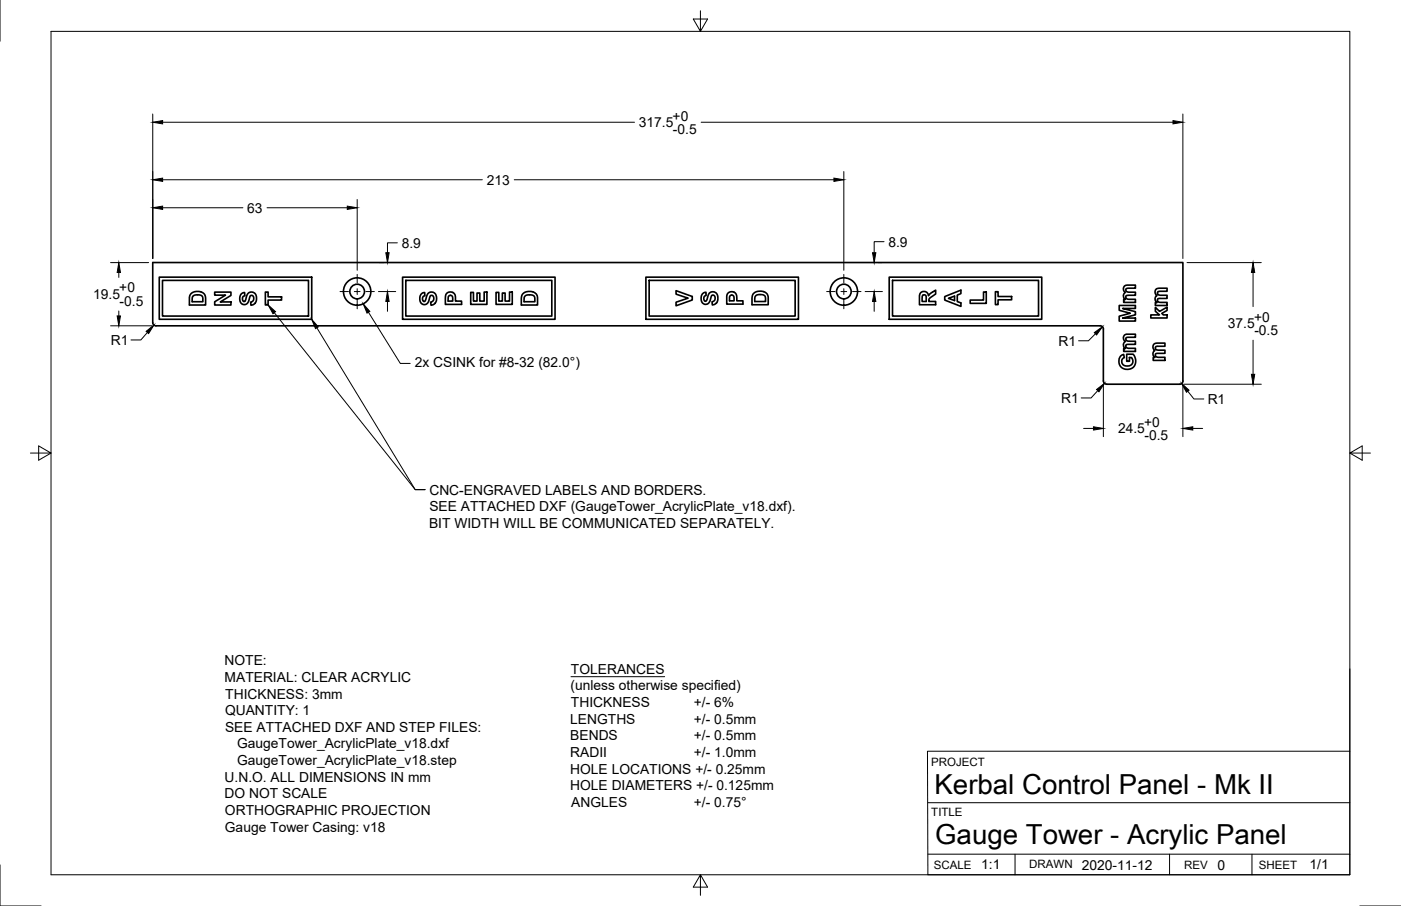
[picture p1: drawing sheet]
<svg xmlns="http://www.w3.org/2000/svg" width="432mm" height="279mm" viewBox="0 0 432 279" stroke-linecap="round" stroke-linejoin="round" font-family="sans-serif">
<!-- layer: Visible -->
<g fill="none" stroke="#000" stroke-width=".51">
<path d="M49.1 85.5h47v13h-47zM50.1 86.5h45v11h-45zM58.9 90.5l1.7-.6 1.1 .1 .9 .3 .5 .6 .3 .8v2.4h-5v-2.4zM59.5 91.4l.9-.5 1.7 .2 .4 .6v1.3h-3.3zM66.2 90.1h5v1l-3.3 2h3.3v1h-5v-1l3.3-2.1h-3.3zM74.3 90.7l1.1-.5 .1 1-.6 .3-.2 .6 .2 .8 .4 .1 .4-.4 .5-1.8 .5-.5 1.1-.2 .8 .4 .4 1v1.4l-.6 .9-1.1 .3v-.9l.7-.4 .2-.6-.1-.8-.7-.3a1.68 1.68 0 0 0-.7 1.7l-.9 1-.7 .1-.7-.3-.5-1.2 .1-1.1zM81.8 90.1h.8v1.4h4.2v1h-4.2v1.5h-.8zM124.1 85.5h47v13h-47zM125.1 86.5h45v11h-45zM129.8 90.7l1.1-.5v1l-.5 .3-.2 .5 .1 .7 .4 .3 .4-.4 .6-1.8 .5-.5 1.1-.2 .9 .5 .3 1v1.2l-.6 .9-1.1 .4-.1-.9 .8-.4 .2-.7-.2-.8-.6-.2a2.24 2.24 0 0 0-.8 1.8l-.3 .6-.7 .4h-.7l-.5-.3-.5-1.2v-.9zM137.7 90.5l1-.5 1.2 .4a1.94 1.94 0 0 1 .5 1.8v.7h1.9v1h-5v-2.4zM138.3 91.3l.6-.2 .5 .2 .1 1.6h-1.4z"/>
<path d="M145.1 90.2h.8v2.7h1.1v-2.5h.9v2.5h1.3v-2.8h.9v3.8h-5zM152.9 90.2h.8v2.7h1.1v-2.5h.9v2.5h1.3v-2.8h.9v3.8h-5zM161.1 90.7l.6-.5 1-.3h1.1l1 .4 .8 1 .1 2.8h-5v-2.4zM161.8 91.3l.9-.4 1.7 .2 .4 .5v1.4h-3.3l.1-1.2zM199.1 85.5h47v13h-47zM200.1 86.5h45v11h-45zM208.4 89.6l5 1.8v1.1l-5 1.8v-1.1l3.7-1.3-3.7-1.2zM216.5 90.6l1.1-.5v1l-.5 .3-.2 .6 .2 .7 .4 .2 .4-.4 .5-1.8 .5-.5 1.1-.2 .8 .4 .4 1-.1 1.4-.5 .8-1.1 .4v-.9l.7-.4 .2-.6-.1-.8-.7-.3a1.68 1.68 0 0 0-.7 1.7l-.9 1-.9 .1-.5-.3-.5-1.2 .1-1.1zM224.4 90.4l1-.4 1.2 .3 .4 .8 .1 1.7h1.9v1h-5v-2.4zM224.9 91.3l.6-.3 .5 .2 .3 1.6h-1.5zM232.3 90.4l1.5-.6h1.1l1 .4 .8 1.1 .1 2.7h-5v-2.3zM232.9 91.3l.9-.5 1.7 .2 .4 .8v1.2h-3.3z"/>
<path d="M274.1 85.5h47v13h-47zM275.1 86.5h45v11h-45zM283.7 90.3l.6-.4h.9l.7 .5 .3 .8 .7-.8 1.5-.9v1.2l-1.1 .7a1.35 1.35 0 0 0-1 1.6h2.1v1h-5v-2.8zM284.4 91.1l.4-.2a.72 .72 0 0 1 .7 1.1v1h-1.3zM291.2 91.5l5-2v1.1l-1.2 .4v2l1.2 .4v1.1l-5-2zM292.3 92l1.9-.7v1.4zM299 92.5h4.1v-2.5h.9v3.6h-5zM306.8 90h.8v1.4h4.2v1.1h-4.2v1.4h-.8zM345 94.2h4.9v.9h-3.9l3.9 1v1l-3.9 1h3.9v.9h-4.9v-1.5l3.4-.9-3.4-.9zM346.5 88.3l.8-.4h2.6v1h-2.2l-.7 .2v.5l.5 .4 2.4 .1v1h-1.9a.65 .65 0 0 0-1 .5l.2 .5 .4 .2h2.3v1h-3.6v-.9h.5l-.5-.8 .1-1a.48 .48 0 0 0 .4-.4 .48 .48 0 0 0-.4-.5l-.2-.8zM356.1 94.8l1.3 1.2 2.3-1.3v1l-1.6 .9 .4 .5h1.2v1h-5v-1h2.7l-1.3-1.1zM356.3 89.2l.7-.3h2.7v.9h-2.3l-.6 .3-.1 .4 .5 .5 2.5 .1v.9h-2a.66 .66 0 0 0-1 .6l.3 .5 .5 .1 2.2 .1v.9h-3.6v-.9h.5l-.6-.8 .1-.9a.47 .47 0 0 0 .4-.5 .47 .47 0 0 0-.4-.4l-.1-.8z"/>
<path d="M340.1 101.5v16M340.1 101.5a1.01 1.01 0 0 0-1-1h-291a1.01 1.01 0 0 1-1-1v-18.5h317.5v36.5a.97 .97 0 0 1-1 1h-22.5a1.01 1.01 0 0 1-1-1M345.4 109.9l.9-.6 .2 1-.5 .3-.3 .6 .1 .6 .3 .7 .8 .3h1l1.1-.7 .1-1-.4-.8h-.6v1.1h-.8v-2.2h1.9l.6 .8 .2 1.2-.1 1.1-.4 .7-.7 .6-1 .3h-1l-1-.4-.7-.9-.2-.9v-1zM346.6 103.3l.7-.2h2.6v.9h-2.4l-.4 .2-.1 .6 .5 .4h2.4v1h-1.9a.64 .64 0 0 0-1 .5l.2 .5 .4 .2h2.3v1h-3.6v-.9h.5l-.5-.8 .1-.9a.48 .48 0 0 0 .4-.5 .48 .48 0 0 0-.4-.5l-.2-.7zM355.6 106.2l.7-.4h2.8v1h-2.3l-.6 .2-.1 .5 .5 .4 2.5 .1v1h-2a.64 .64 0 0 0-1 .5l.2 .5 .4 .2h2.4v.9h-3.7v-.8h.5l-.5-.8 .1-1a.48 .48 0 0 0 .4-.4 .48 .48 0 0 0-.4-.5l-.2-.7z"/>
<circle cx="110.1" cy="89.9" r="2.25"/>
<circle cx="110.1" cy="89.9" r="4.2"/>
<circle cx="260.1" cy="89.9" r="2.25"/>
<circle cx="260.1" cy="89.9" r="4.2"/>
</g>
<!-- layer: Border -->
<path d="M0 0v12.7M15.7 9.7h400.3v260.1h-400.3zM215.9 3.3v6.4l-2.2-3.8h4.4l-2.2 3.8M9.4 139.7h6.3l-3.8-2.2v4.4l3.8-2.2M416 139.7l3.8 2.2v-4.4l-3.8 2.2h6.4M0 266.7v12.7h12.7M215.9 269.8l2.2 3.8h-4.4l2.2-3.8v6.3M419.1 279.4h12.7" fill="none" stroke="#000" stroke-width=".31"/>
<!-- layer: Titleblock -->
<path d="M416 206.3v63.5h-130l-.1-38.1h130.1M286 247.5h130M286 263.4h130M312.8 263.4v6.4M360.5 263.4v6.4M385.9 263.4v6.4" fill="none" stroke="#000" stroke-width=".31"/>
<!-- layer: Annotations -->
<path d="M84.5 96.4l43.5 54.6h3h-3l-30.3-49.9M113.6 96.3l9.8 15.8h3M176 208.7h28.9" fill="none" stroke="#000" stroke-width=".31"/>
<!-- layer: Center Lines -->
<path d="M104.8 89.9h2.6M109.2 89.9h1.8M110.1 84.6v2.6M110.1 89v1.8M110.1 92.6v2.6M112.8 89.9h2.6M254.8 89.9h2.6M259.2 89.9h1.8M260.1 84.6v2.6M260.1 89v1.8M260.1 92.6v2.6M262.8 89.9h2.6" fill="none" stroke="#000" stroke-width=".31"/>
<!-- layer: Dimensions -->
<g fill="none" stroke="#000" stroke-width=".31">
<path d="M47.1 35.2v44.5M50.1 37.7h145.5M216.1 37.7h145.4M364.6 35.2v44.5M50.1 55.4h98.6M158.5 55.4h98.5M260.1 52.9v30.5M50.1 64.1h24.8M82.3 64.1h24.7M110.1 61.5v21.9M122.5 74.9h-3.1v3M272.5 74.5h-3.1v3.4"/>
<path d="M34.1 81h11.7M36.6 84v1.6M36.6 95.9v1.5M116.6 89.9h5.4M116.9 81h1.4M119.4 93v3M266.6 89.9h5.4M269.4 93v3M270.6 81h1.4M365.8 81h22.9M386.2 84v10.6M34.1 100.5h12.7"/>
<path d="M45.4 102.5l-2 2.3h-3M337.6 102.9l-2.1 2.2h-3.1M340.1 118.7v16M364.6 118.7v16M364.8 118.5h23.9M386.2 104.9v10.5M334 132.1h3M338.3 120.5l-2 2.2h-3.1M366.1 120.7l1.9 2.3h3M367.6 132.1h3.1"/>
</g>
<g fill="#000" stroke="#000" stroke-width=".31">
<path d="M47.1 37.7l3-.5v1zM361.5 37.2l3.1 .5-3.1 .5zM47.1 55.4l3-.5v1zM257 54.9l3.1 .5-3.1 .5zM47.1 64.1l3-.5v1zM107 63.6l3.1 .5-3.1 .5zM118.9 77.9h1l-.5 3.1zM268.9 77.9h1l-.5 3.1zM36.6 81l.5 3h-1zM36.1 97.4h1l-.5 3.1zM119.4 89.9l.5 3.1h-1zM269.4 89.9l.5 3.1h-1z"/>
<path d="M386.2 81l.5 3h-1zM45 102.2l2.4-2-1.6 2.7zM337.3 102.6l2.5-1.8-1.8 2.5zM385.7 115.4h1l-.5 3.1zM337 131.6l3.1 .5-3.1 .5zM338 120.1l2.4-1.9-1.7 2.6zM364.2 118.3l2.3 2-.8 .7zM364.6 132.1l3-.5v1z"/>
</g>
<!-- layer: Annotations -->
<path d="M82.6 94l2.3 2.1-.8 .7zM112 93.7l2 2.3-.9 .6zM96.1 98.5l2 2.3-.9 .5z" fill="#000" stroke="#000" stroke-width=".31"/>
<g font-size="8.5">
<text x="288" y="244.8">Kerbal Control Panel - Mk II</text>
<text x="288.2" y="260.2">Gauge Tower - Acrylic Panel</text>
</g>
<g font-size="4.3">
<text x="196.9" y="39.2">317.5</text>
<text x="207.3" y="37.2">+0</text>
<text x="207.4" y="41.3">-0.5</text>
<text x="150.1" y="56.9">213</text>
<text x="76.2" y="65.6">63</text>
<text x="123.8" y="76.4">8.9</text>
<text x="273.8" y="76">8.9</text>
<text x="28.7" y="92.2">19.5</text>
<text x="36.8" y="90.2">+0</text>
<text x="36.9" y="94.3">-0.5</text>
<text x="378.5" y="101.2">37.5</text>
<text x="386.5" y="99.2">+0</text>
<text x="34.2" y="106.4">R1</text>
<text x="326.2" y="106.6">R1</text>
<text x="386.6" y="103.3">-0.5</text>
<text x="127.8" y="113.2">2x CSINK for #8-32 (82.0°)</text>
<text x="327" y="124.2">R1</text>
<text x="372.2" y="124.6">R1</text>
<text x="352.7" y="131.6">+0</text>
<text x="344.6" y="133.6">24.5</text>
<text x="352.7" y="135.7">-0.5</text>
<text x="132.3" y="152.5">CNC-ENGRAVED LABELS AND BORDERS.</text>
<text x="132.4" y="157.7">SEE ATTACHED DXF (GaugeTower_AcrylicPlate_v18.dxf).</text>
<text x="132.2" y="162.8">BIT WIDTH WILL BE COMMUNICATED SEPARATELY.</text>
<text x="69.2" y="205.1">NOTE:</text>
<text x="176" y="207.8">TOLERANCES</text>
<text x="69.2" y="210.3">MATERIAL: CLEAR ACRYLIC</text>
<text x="69.4" y="215.4">THICKNESS: 3mm</text>
<text x="175.8" y="212.9">(unless otherwise specified)</text>
<text x="69.4" y="220.5">QUANTITY: 1</text>
<text x="176" y="218.1">THICKNESS</text>
<text x="213.8" y="218.1">+/- 6%</text>
<text x="69.4" y="225.7">SEE ATTACHED DXF AND STEP FILES:</text>
<text x="175.8" y="223.2">LENGTHS</text>
<text x="213.8" y="223.2">+/- 0.5mm</text>
<text x="73.1" y="230.8">GaugeTower_AcrylicPlate_v18.dxf</text>
<text x="175.7" y="233.4">RADII</text>
<text x="175.8" y="228.3">BENDS</text>
<text x="213.8" y="228.3">+/- 0.5mm</text>
<text x="213.8" y="233.4">+/- 1.0mm</text>
<text x="73.1" y="235.9">GaugeTower_AcrylicPlate_v18.step</text>
<text x="175.7" y="238.6">HOLE LOCATIONS +/- 0.25mm</text>
<text x="69.2" y="241.1">U.N.O. ALL DIMENSIONS IN mm</text>
<text x="175.7" y="243.7">HOLE DIAMETERS +/- 0.125mm</text>
<text x="69.2" y="246.2">DO NOT SCALE</text>
<text x="69.3" y="251.3">ORTHOGRAPHIC PROJECTION</text>
<text x="176.1" y="248.8">ANGLES</text>
<text x="213.8" y="248.8">+/- 0.75°</text>
<text x="69.3" y="256.5">Gauge Tower Casing: v18</text>
<text x="302.4" y="267.9">1:1</text>
<text x="333.4" y="268.2">2020-11-12</text>
<text x="375.2" y="268.2">0</text>
<text x="403.6" y="268">1/1</text>
</g>
<g font-size="3.5">
<text x="287" y="236.2">PROJECT</text>
<text x="287" y="251.5">TITLE</text>
<text x="287.8" y="267.8">SCALE</text>
<text x="317.2" y="267.8">DRAWN</text>
<text x="365" y="267.9">REV</text>
<text x="388" y="267.9">SHEET</text>
</g>
</svg>
